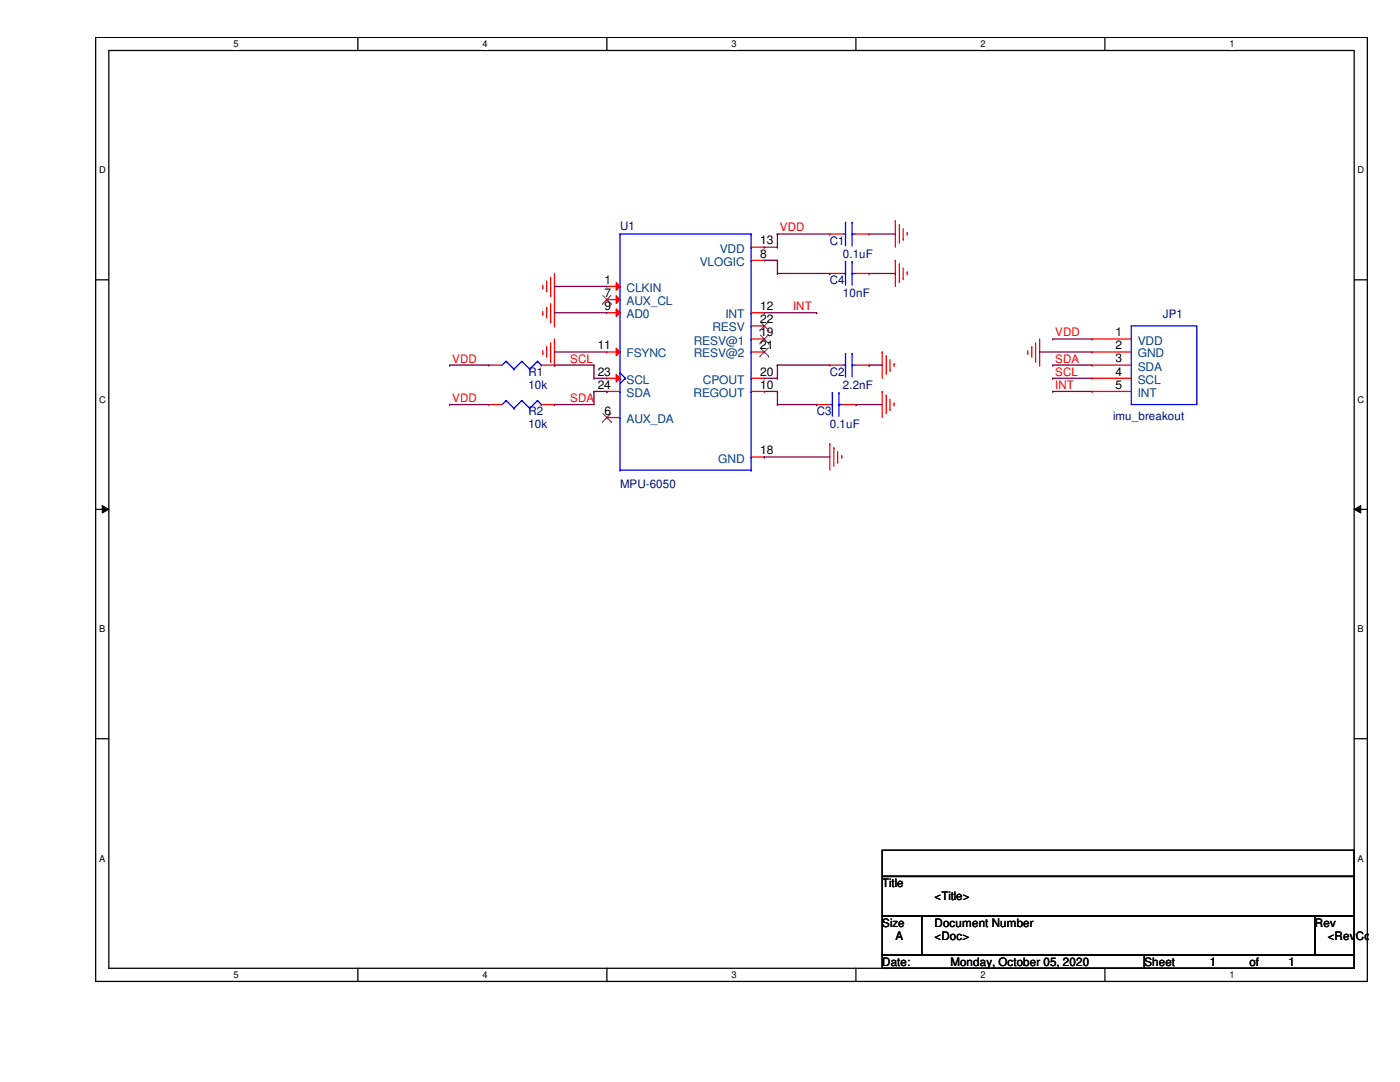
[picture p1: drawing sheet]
<svg xmlns="http://www.w3.org/2000/svg" width="279mm" height="216mm" viewBox="0 0 279 216" stroke-linecap="round" stroke-linejoin="round" font-family="sans-serif">
<path d="M19.1 7.5h253.8v188.3h-253.8zM21.7 10.1h248.6v183.1h-248.6z" fill="none" stroke="#000" stroke-width=".25"/>
<g fill="#fff">
<path d="M46.6 7.7h1v2.1h-1z"/>
<path d="M46.6 193.5h1v2.1h-1z"/>
</g>
<path d="M71.4 7.5v2.6M71.4 193.2v2.6" fill="none" stroke="#000" stroke-width=".25"/>
<g fill="#fff">
<path d="M96.3 7.7h1v2.1h-1z"/>
<path d="M96.3 193.5h1v2.1h-1z"/>
</g>
<path d="M121.1 7.5v2.6M121.1 193.2v2.6" fill="none" stroke="#000" stroke-width=".25"/>
<g fill="#fff">
<path d="M146 7.7h1v2.1h-1z"/>
<path d="M146 193.5h1v2.1h-1z"/>
</g>
<path d="M170.8 7.5v2.6M170.8 193.2v2.6" fill="none" stroke="#000" stroke-width=".25"/>
<g fill="#fff">
<path d="M195.7 7.7h1v2.1h-1z"/>
<path d="M195.7 193.5h1v2.1h-1z"/>
</g>
<path d="M220.5 7.5v2.6M220.5 193.2v2.6" fill="none" stroke="#000" stroke-width=".25"/>
<g fill="#fff">
<path d="M245.4 7.7h1v2.1h-1z"/>
<path d="M245.4 193.5h1v2.1h-1z"/>
<path d="M19.8 32.9h1.3v2.1h-1.3z"/>
<path d="M270.9 32.9h1.3v2.1h-1.3z"/>
<path d="M19.8 78.7h1.3v2.1h-1.3z"/>
<path d="M270.9 78.7h1.3v2.1h-1.3z"/>
</g>
<path d="M19.1 55.8h2.6M270.3 55.8h2.6" fill="none" stroke="#000" stroke-width=".25"/>
<g fill="#fff">
<path d="M19.8 124.5h1.2v2.1h-1.2z"/>
<path d="M270.9 124.5h1.3v2.1h-1.3z"/>
</g>
<path d="M19.1 101.6h2.6M270.3 101.6h2.6" fill="none" stroke="#000" stroke-width=".25"/>
<path d="M20.4 100.9l1.3 .7-1.3 .8zM270.3 101.6l1.3-.7v1.5z" fill="#000"/>
<path d="M20.4 100.9l1.3 .7-1.3 .8zM270.3 101.6l1.3-.7v1.5z" fill="none" stroke="#000" stroke-width=".2"/>
<g fill="#fff">
<path d="M19.8 170.3h1.2v2h-1.2z"/>
<path d="M270.9 170.3h1.3v2h-1.3z"/>
</g>
<path d="M19.1 147.4h2.6M270.3 147.4h2.6M176.1 169.7h94.2v5.2h-94.2zM176.1 174.9h94.2v7.9h-94.2zM176.1 182.8h7.8v7.8h-7.8zM176.1 190.6h52.3v2.6h-52.3zM183.9 182.8h78.5v7.8h-78.5zM228.4 190.6h41.9v2.6h-41.9zM262.4 182.8h7.9v7.8h-7.9z" fill="none" stroke="#000" stroke-width=".25"/>
<g fill="none" stroke="#f00" stroke-width=".25">
<path d="M108.3 57.4h.1M108.3 56.9v.5M109.1 56.1h.1M109.1 56.1v2.1M109.9 59h.1M109.9 55.3v3.7M110.7 59.8h.1M110.7 54.6v10.4M178.7 51.9h.1M178.7 44.1h.1M178.7 44.1v5.2M178.7 51.9v5.2"/>
<path d="M179.5 52.7h.1M179.5 44.9h.1M179.5 44.9v3.6M179.5 52.7v3.7M180.3 55.6h.1M180.3 47.8h.1M180.3 45.6v2.2M180.3 53.5v2.1M181.1 54.3h.1M181.1 46.4h.1M181.1 46.4v.5M181.1 54.3v.5"/>
<path d="M108.3 70.5h.1M108.3 62.7h.1M108.3 62.1v.6M108.3 70v.5M109.1 69.2h.1M109.1 61.3h.1M109.1 61.3v2.2M109.1 69.2v2.1M109.9 72.1h.1M109.9 64.2h.1M109.9 60.6v3.6M109.9 68.4v3.7"/>
<path d="M110.7 72.9h.1M110.7 65h.1M110.7 67.6v5.3M176.1 78.1h.1M176.1 70.2h.1M176.1 70.2v5.3M176.1 78.1v5.2M176.9 78.9h.1M176.9 71h.1M176.9 71v3.7M176.9 78.9v3.6M177.6 73.9h.1"/>
<path d="M177.6 71.8v2.1M177.6 79.7v2M178.4 72.6h.1M178.4 72.6v.5M205.1 70.5h.1M205.1 70v.5M205.9 69.2h.1M205.9 69.2v2.1M206.7 72.1h.1M206.7 68.4v3.7M207.5 72.9h.1M207.5 67.6v5.3"/>
<path d="M165.6 88.6h.1M165.6 88.6v5.2M166.4 89.4h.1M166.4 89.4v3.6M167.2 92.2h.1M167.2 90.1v2.1M168 90.9h.1M168 90.9v.5M177.6 81.7h.1M178.4 80.4h.1M178.4 80.4v.6"/>
</g>
<g fill="none" stroke="#00f" stroke-width=".25">
<path d="M123.7 46.7h.1M123.7 57.1h.1M123.7 59.8h.1M123.7 46.7h26.2M123.7 46.7v47.1M149.9 46.7h.1M149.9 51.9h.1M149.9 49.3h.1M149.9 46.7v47.1M123.7 62.4h.1M123.7 70.2h.1M123.7 74.4h.1"/>
<path d="M123.7 75.5h.1M123.7 78.1h.1M123.7 74.4l1.1 1.1M124.8 75.5h.1M124.8 75.5l-1.1 1M149.9 62.4h.1M149.9 78.1h.1M149.9 75.5h.1M149.9 65h.1M149.9 67.6h.1M149.9 70.2h.1M123.7 93.8h.1"/>
<path d="M123.7 83.3h.1M123.7 93.8h26.2M149.9 93.8h.1M149.9 91.2h.1"/>
</g>
<path d="M123 56.4l.7 .7-.7 .8z" fill="#f00"/>
<path d="M121.1 57.1h.1M121.1 57.1h2.6M123 56.4l.7 .7-.7 .8zM121.1 83.3h.1M121.1 83.3h2.6" fill="none" stroke="#f00" stroke-width=".25"/>
<path d="M120.3 84.2h.1M120.3 82.5l1.7 1.7M121.9 82.5l-1.6 1.7M122 84.2h.1" fill="none" stroke="#804000" stroke-width=".2"/>
<path d="M123 59l.7 .8-.7 .7z" fill="#f00"/>
<path d="M121.1 59.8h.1M121.1 59.8h2.6M123 59l.7 .8-.7 .7zM149.9 51.9h2.6M152.5 51.9h.1" fill="none" stroke="#f00" stroke-width=".25"/>
<path d="M120.3 59l1.7 1.6M121.9 59l-1.6 1.6M120.3 60.6h.1M122 60.6h.1" fill="none" stroke="#804000" stroke-width=".2"/>
<path d="M123 61.6l.7 .8-.7 .8z" fill="#f00"/>
<path d="M121.1 62.4h.1M121.1 62.4h2.6M123 61.6l.7 .8-.7 .8zM149.9 78.1h2.6M152.5 78.1h.1" fill="none" stroke="#f00" stroke-width=".25"/>
<path d="M123 69.5l.7 .7-.7 .8z" fill="#f00"/>
<g fill="none" stroke="#f00" stroke-width=".25">
<path d="M149.9 49.3h2.6M152.5 49.3h.1M121.1 70.2h.1M121.1 70.2h2.6M123 69.5l.7 .7-.7 .8zM149.9 70.2h2.6M149.9 62.4h2.6M149.9 67.6h2.6M149.9 75.5h2.6M149.9 65h2.6M152.5 62.4h.1M152.5 67.6h.1"/>
<path d="M152.5 75.5h.1M152.5 70.2h.1M152.5 65h.1M149.9 91.2h2.6M152.5 91.2h.1"/>
</g>
<path d="M151.7 68.5h.1M151.7 71.1h.1M151.7 65.9h.1M151.7 66.8l1.7 1.7M151.7 69.4l1.7 1.7M151.7 64.2l1.7 1.7M153.3 66.8l-1.6 1.7M153.3 69.4l-1.6 1.7M153.3 64.2l-1.6 1.7M153.4 68.5h.1M153.4 71.1h.1M153.4 65.9h.1" fill="none" stroke="#804000" stroke-width=".2"/>
<path d="M123 74.7l.7 .8-.7 .7z" fill="#f00"/>
<g fill="none" stroke="#f00" stroke-width=".25">
<path d="M165.6 46.7h.1M165.6 54.6h.1M165.6 46.7h2.6M165.6 54.6h2.6M170.9 46.7h2.5M170.9 54.6h2.5M173.4 46.7h.1M173.4 54.6h.1M97.6 72.9h.1M97.6 72.9h2.6M108 72.9h2.7M110.7 72.9h.1"/>
<path d="M121.1 75.5h.1M121.1 78.1h.1M121.1 75.5h2.6M121.1 78.1h2.6M123 74.7l.7 .8-.7 .7zM165.6 72.9h.1M165.6 72.9h2.6M170.9 72.9h2.5M173.4 72.9h.1M217.9 78.1h.1M217.9 67.6h.1M217.9 70.2h.1"/>
<path d="M217.9 75.5h.1M217.9 72.9h.1M217.9 75.5h7.9M217.9 78.1h7.9M217.9 67.6h7.9M217.9 70.2h7.9M217.9 72.9h7.9M97.6 80.7h.1M97.6 80.7h2.6M108 80.7h2.7M110.7 80.7h.1M163 80.7h.1"/>
<path d="M163 80.7h2.6M168.2 80.7h2.7M170.9 80.7h.1"/>
</g>
<g fill="none" stroke="#00f" stroke-width=".25">
<path d="M168.2 46.7h.5M168.2 54.6h.5M168.7 46.7h.1M168.7 44.4h.1M168.7 54.6h.1M168.7 52.2h.1M168.7 44.4v4.7M168.7 52.2v4.7M170.1 44.4h.1M170.1 46.7h.1M170.1 52.2h.1M170.1 54.6h.1"/>
<path d="M170.1 46.7h.8M170.1 44.4v4.7M170.1 52.2v4.7M170.1 54.6h.8M101 79.9h.1M101 72.1h.1M101 79.9l-.8 .8M101 79.9l1.6 1.6M101 72.1l-.8 .8M101 72.1l1.6 1.6M102.6 73.7h.1M104.1 79.9h.1"/>
<path d="M104.1 72.1h.1M104.1 79.9l-1.5 1.6M104.1 79.9l1.6 1.6M104.1 72.1l-1.5 1.6M104.1 72.1l1.6 1.6M105.7 73.7h.1M107.3 79.9h.1M107.3 72.1h.1M107.3 79.9l-1.6 1.6M107.3 79.9l.7 .8M107.3 72.1l-1.6 1.6M107.3 72.1l.7 .8"/>
<path d="M108 72.9h.1M166.1 78.4h.1M166.1 78.4v4.7M167.4 78.4h.1M167.4 78.4v4.7M168.2 72.9h.5M168.7 72.9h.1M168.7 70.5h.1M168.7 70.5v4.7M170.1 70.5h.1M170.1 72.9h.1M170.1 70.5v4.7"/>
<path d="M170.1 72.9h.8M225.8 65h13v15.7h-13zM102.6 81.5h.1M105.7 81.5h.1M108 80.7h.1M165.6 80.7h.5M166.1 80.7h.1M167.4 80.7h.1M167.4 80.7h.8"/>
</g>
<g fill="none" stroke="#800040" stroke-width=".25">
<path d="M110.7 57.1h.1M110.7 57.1h10.4M152.5 49.3h2.7M152.5 51.9h2.7M155.2 49.3h.1M155.2 51.9h.1M155.2 46.7h.1M155.2 54.6h.1M155.2 46.7v2.6M155.2 51.9v2.7M155.2 46.7h10.4M155.2 54.6h10.4"/>
<path d="M165.6 54.6h.1M173.4 46.7h5.3M173.4 54.6h5.3M178.7 54.6h.1M178.7 46.7h.1M89.7 72.9h.1M89.7 72.9h7.9M110.7 62.4h.1M110.7 70.2h.1M110.7 72.9h.1M110.7 62.4h10.4M110.7 70.2h10.4"/>
<path d="M110.7 72.9h7.8M118.5 72.9h.1M118.5 75.5h.1M118.5 78.1h.1M118.5 75.5h2.6M118.5 78.1h2.6M118.5 78.1v2.6h-7.8M118.5 72.9v2.6M121.1 78.1h.1M152.5 75.5h2.7M152.5 78.1h2.7M152.5 62.4h10.5"/>
<path d="M155.2 75.5h.1M155.2 78.1h.1M155.2 72.9h.1M155.2 72.9v2.6M155.2 78.1v2.6M155.2 72.9h10.4M163 62.4h.1M173.4 72.9h.1M173.4 72.9h2.7M207.5 70.2h.1M207.5 70.2h10.4M210.1 67.6h.1"/>
<path d="M210.1 72.9h.1M210.1 75.5h.1M210.1 78.1h.1M210.1 75.5h7.8M210.1 78.1h7.8M210.1 72.9h7.8M210.1 67.6h7.8M89.7 80.7h.1M89.7 80.7h7.9M110.7 80.7h.1M152.5 91.2h.1M152.5 91.2h13.1"/>
<path d="M155.2 80.7h.1M155.2 80.7h7.8M163 80.7h.1M170.9 80.7h.1M170.9 80.7h5.2"/>
</g>
<g font-size="2.4" fill="#004080">
<text x="139.7" y="53">VLOGIC</text>
<text x="143.6" y="50.4">VDD</text>
<text x="125.1" y="58.3">CLKIN</text>
<text x="125.1" y="60.9">AUX_CL</text>
<text x="125.1" y="63.5">AD0</text>
<text x="144.8" y="63.5">INT</text>
<text x="125.1" y="71.3">FSYNC</text>
<text x="138.5" y="68.7">RESV@1</text>
<text x="138.5" y="71.3">RESV@2</text>
<text x="142.2" y="66.1">RESV</text>
<text x="227.1" y="68.7">VDD</text>
<text x="227.1" y="71.3">GND</text>
<text x="125.1" y="76.6">SCL</text>
<text x="140.3" y="76.6">CPOUT</text>
<text x="227.1" y="76.6">SCL</text>
<text x="227.1" y="74">SDA</text>
<text x="125.1" y="79.2">SDA</text>
<text x="138.4" y="79.2">REGOUT</text>
<text x="227.1" y="79.2">INT</text>
<text x="125.1" y="84.4">AUX_DA</text>
<text x="143.3" y="92.3">GND</text>
</g>
<g font-size="2.4">
<text x="151.7" y="51.4">8</text>
<text x="151.7" y="48.8">13</text>
<text x="120.6" y="56.6">1</text>
<text x="120.6" y="59.2">7</text>
<text x="120.6" y="61.8">9</text>
<text x="151.7" y="61.8">12</text>
<text x="151.7" y="64.5">22</text>
<text x="119.3" y="69.7">11</text>
<text x="151.7" y="67.1">19</text>
<text x="151.7" y="69.7">21</text>
<text x="222.6" y="67.1">1</text>
<text x="222.6" y="69.7">2</text>
<text x="119.3" y="74.9">23</text>
<text x="119.3" y="77.6">24</text>
<text x="151.7" y="77.6">10</text>
<text x="151.7" y="74.9">20</text>
<text x="222.6" y="77.6">5</text>
<text x="222.6" y="74.9">4</text>
<text x="222.6" y="72.3">3</text>
<text x="120.6" y="82.8">6</text>
<text x="151.7" y="90.6">18</text>
</g>
<g font-size="2.3" fill="#000080">
<text x="123.7" y="46">U1</text>
<text x="165.6" y="48.9">C1</text>
<text x="168.2" y="51.5">0.1uF</text>
<text x="165.6" y="56.7">C4</text>
<text x="168.2" y="59.3">10nF</text>
<text x="232.1" y="63.5">JP1</text>
<text x="105.5" y="75">R1</text>
<text x="105.5" y="77.6">10k</text>
<text x="165.6" y="75">C2</text>
<text x="168.2" y="77.6">2.2nF</text>
<text x="105.5" y="82.9">R2</text>
<text x="163" y="82.9">C3</text>
<text x="222.1" y="83.9">imu_breakout</text>
<text x="105.5" y="85.5">10k</text>
<text x="165.6" y="85.5">0.1uF</text>
<text x="123.7" y="97.3">MPU-6050</text>
</g>
<g font-size="2.3" fill="#f00">
<text x="155.7" y="46.2">VDD</text>
<text x="158.3" y="61.9">INT</text>
<text x="210.6" y="67.1">VDD</text>
<text x="90.3" y="72.3">VDD</text>
<text x="113.8" y="72.3">SCL</text>
<text x="210.6" y="72.3">SDA</text>
<text x="210.6" y="75">SCL</text>
<text x="210.6" y="77.6">INT</text>
<text x="90.3" y="80.2">VDD</text>
<text x="113.8" y="80.2">SDA</text>
</g>
<g font-size="2.3">
<text x="176.1" y="177">Title</text>
<text x="186.5" y="179.7">&lt;Title&gt;</text>
<text x="176.1" y="184.9">Size</text>
<text x="186.5" y="184.9">Document Number</text>
<text x="262.4" y="184.9">Rev</text>
<text x="178.7" y="187.5">A</text>
<text x="186.5" y="187.5">&lt;Doc&gt;</text>
<text x="265" y="187.5">&lt;RevCo</text>
<text x="176.1" y="192.7">Date:</text>
<text x="189.7" y="192.7">Monday, October 05, 2020</text>
<text x="228.4" y="192.7">Sheet</text>
<text x="241.5" y="192.7">1</text>
<text x="249.3" y="192.7">of</text>
<text x="257.2" y="192.7">1</text>
</g>
<g font-size="1.9">
<text x="46.6" y="9.4">5</text>
<text x="96.3" y="9.4">4</text>
<text x="146" y="9.4">3</text>
<text x="195.7" y="9.4">2</text>
<text x="245.4" y="9.4">1</text>
<text x="19.8" y="34.6">D</text>
<text x="270.9" y="34.6">D</text>
<text x="19.8" y="80.3">C</text>
<text x="270.9" y="80.3">C</text>
<text x="19.8" y="126.2">B</text>
<text x="270.9" y="126.2">B</text>
<text x="19.8" y="171.9">A</text>
<text x="270.9" y="171.9">A</text>
<text x="46.6" y="195.2">5</text>
<text x="96.3" y="195.2">4</text>
<text x="146" y="195.2">3</text>
<text x="195.7" y="195.2">2</text>
<text x="245.4" y="195.2">1</text>
</g>
</svg>
